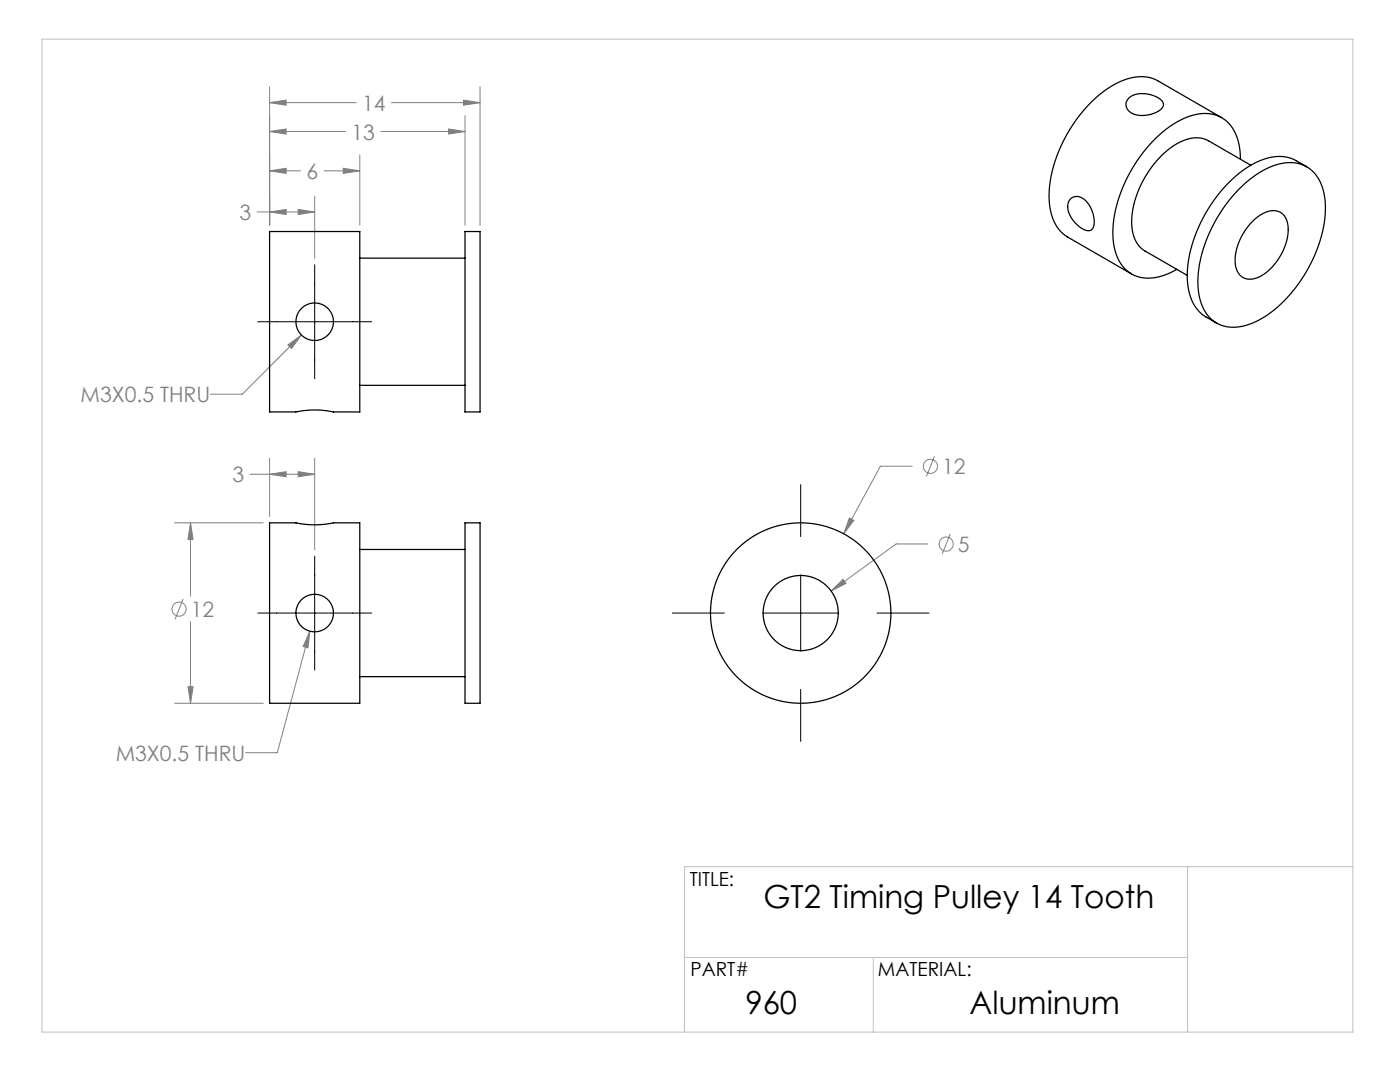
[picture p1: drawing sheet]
<svg xmlns="http://www.w3.org/2000/svg" width="279mm" height="216mm" viewBox="0 0 279 216" stroke-linecap="round" stroke-linejoin="round" font-family="sans-serif">
<g fill="none" stroke="#808080" stroke-width=".2">
<path d="M53.8 17.3v27.6M92.5 20l3.3 .5-3.3 .5zM95.8 17.3v27.6M53.8 34.1l3.3-.5v1zM53.8 26.2l3.3-.5v1.1zM53.8 20.5l3.3-.5v1zM53.8 34.1h6.2M53.8 26.2h15.2M53.8 20.5h17.3M62.8 39.1v12.5M64.7 34.1h7.1M68.5 33.6l3.3 .5-3.3 .5z"/>
<path d="M71.8 30.9v14M76 26.2h16.8M78.1 20.5h17.7M89.5 25.7l3.3 .5-3.3 .6zM92.8 23.1v21.8M51.3 42.3h11.5M53.8 42.3l3.3-.5v1zM59.5 41.8l3.3 .5-3.3 .5zM57.5 68.8l2.7-1.9-2 2.6zM60.2 66.9l-11.9 11.8h-6.3M49.9 94.6h12.9M53.8 94.6l3.3-.5v1z"/>
<path d="M53.8 91.5v11.6M59.5 94.1l3.3 .5-3.3 .5zM62.8 91.5v18.2M182.1 93h-6.4l-7.3 13.5M186.5 91l-1.6 4.1M34.8 104.3h17.7M36.5 119.5l-1.6 4.1M38 104.3l.5 3.3h-1zM38 104.3v14.7M165.9 117.9l2.3-2.3 .6 .8zM169.5 103.4l.9 .5-2 2.6zM185.2 108.5h-6.4l-12.9 9.4"/>
<path d="M189.6 106.5l-1.6 4.1M37.5 137h1l-.5 3.3zM38 124.1v16.2M61.8 126l-.3 3.3-1-.3zM61.8 126l-6.5 24.2h-6.3M34.8 140.3h17.7"/>
<circle cx="185.7" cy="93.1" r="1.41"/>
<circle cx="188.8" cy="108.6" r="1.41"/>
<circle cx="35.7" cy="121.5" r="1.41"/>
</g>
<path d="M62.8 52.8v22.8M51.4 64.2h22.8M159.8 96.7v10.4M62.8 111v22.7M159.8 114.7v15.2M51.4 122.3h22.8M134.2 122.3h10.4M152.2 122.3h15.2M159.8 137.6v10.3M175 122.3h10.4" fill="none" stroke="#000" stroke-width=".2"/>
<path d="M8.4 7.8h261.6v198.1h-261.6zM237 172.9v33M270 172.9h-133.4v33M136.6 191h100.4M174.3 191v14.9" fill="none" stroke="#c0c0c0" stroke-width=".2"/>
<path d="M61.8 126l-1.3 3 1 .3zM38 104.3l.5 3.3h-1zM37.5 137h1l-.5 3.3zM53.8 94.6l3.3-.5v1zM59.5 94.1l3.3 .5-3.3 .5zM169.5 103.4l-1.1 3.1 2-2.6zM165.9 117.9l2.9-1.5-.6-.8zM53.8 42.3l3.3-.5v1zM59.5 41.8l3.3 .5-3.3 .5zM53.8 34.1l3.3-.5v1zM68.5 33.6l3.3 .5-3.3 .5zM53.8 26.2l3.3-.5v1.1zM89.5 25.7l3.3 .5-3.3 .6zM53.8 20.5l3.3-.5v1zM92.5 20l3.3 .5-3.3 .5zM57.5 68.8l.7 .7 2-2.6z" fill="#808080"/>
<g fill="none" stroke="#000" stroke-width=".25">
<path d="M225.3 19.5a5.4 5.4 0 0 1 6.6 .7 1.17 1.17 0 0 1-.4 1.8 5.6 5.6 0 0 1-6.2 .2 1.76 1.76 0 0 1 0-2.7zM213.6 39.7a2.21 2.21 0 0 1 3.3 .6 5.7 5.7 0 0 1 1.3 5.2 1.25 1.25 0 0 1-1.9 .3 5.3 5.3 0 0 1-3.1-5.3zM243.8 23.5l-12.7-7.4a8.4 8.4 0 0 0-8.2 .5 27.7 27.7 0 0 0-12.6 16.5 16 16 0 0 0 .2 11.4 6.6 6.6 0 0 0 2.6 2.8l12.7 7.4M247.5 31.8a9.3 9.3 0 0 0-3.4-8.1 8.1 8.1 0 0 0-7.8-.1 26.5 26.5 0 0 0-12.5 14.4 19.3 19.3 0 0 0-1 12.7 6.8 6.8 0 0 0 9 4.4l3.1-1.4M247.6 37.5a15.1 15.1 0 0 1 9.9-5.1 6.7 6.7 0 0 1 6.6 5.7 21.8 21.8 0 0 1-2.6 14.7 25.1 25.1 0 0 1-11.5 11.6 7.7 7.7 0 0 1-8.1-.6 9.9 9.9 0 0 1-2.8-8 28.6 28.6 0 0 1 8.5-18.3zM249.6 33l-8.4-4.9a6.6 6.6 0 0 0-6.8 .9 19.6 19.6 0 0 0-8.5 16.2 5.9 5.9 0 0 0 2.6 4.9l8.4 4.8M260.8 33.3l-2.1-1.2a8.4 8.4 0 0 0-8.2 .4 27.7 27.7 0 0 0-12.7 16.6 16 16 0 0 0 .3 11.3 6.6 6.6 0 0 0 2.6 2.8l2.1 1.3M71.8 51.5h21M92.8 46.2h3v36h-3zM249.9 44.3a5.7 5.7 0 0 1 5.1-2.2 3.4 3.4 0 0 1 2.1 3.7 11.3 11.3 0 0 1-6.4 9.7 2.98 2.98 0 0 1-4.2-2.9 11.3 11.3 0 0 1 3.4-8.3zM71.8 76.9h21M66.5 82.2h.1a18 18 0 0 0-7.5 0h-5.3v-36h18v36h-5.3"/>
<path d="M53.8 104.3h5.3a18 18 0 0 0 7.5 0h5.2v36h-18zM71.8 109.6h21M92.8 104.3h3v36h-3zM71.8 135h21"/>
<circle cx="62.8" cy="64.2" r="3.8"/>
<circle cx="62.8" cy="122.3" r="3.7"/>
<circle cx="159.8" cy="122.3" r="7.5"/>
<circle cx="159.8" cy="122.3" r="18"/>
</g>
<g font-size="6.3">
<text x="152.4" y="181.3">GT2 Timing Pulley 14 Tooth</text>
<text x="148.8" y="202.3">960</text>
<text x="193.5" y="202.3">Aluminum</text>
</g>
<g font-size="4.2" fill="#808080">
<text x="72.2" y="22.1">14</text>
<text x="70.1" y="27.8">13</text>
<text x="61.2" y="35.7">6</text>
<text x="47.8" y="43.9">3</text>
<text x="16.1" y="80.3">M3X0.5 THRU</text>
<text x="188" y="94.6">12</text>
<text x="46.4" y="96.2">3</text>
<text x="191.2" y="110.1">5</text>
<text x="38.1" y="123.1">12</text>
<text x="23.1" y="151.8">M3X0.5 THRU</text>
</g>
<g font-size="3.9">
<text x="137.7" y="176.8">TITLE:</text>
<text x="137.8" y="194.8">PART#</text>
<text x="175.2" y="194.8">MATERIAL:</text>
</g>
</svg>
